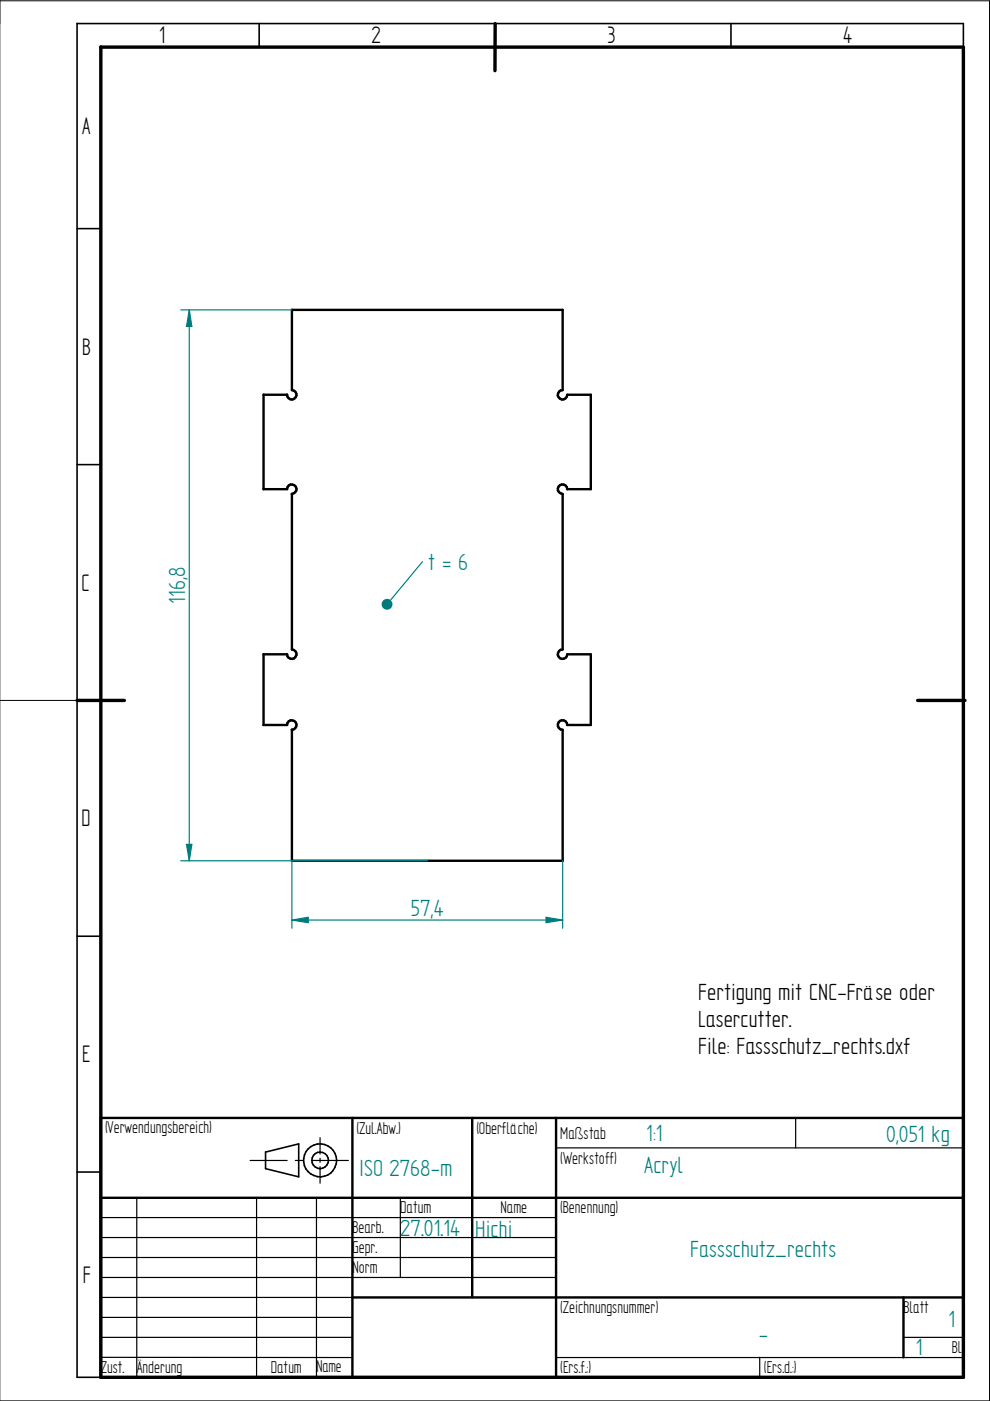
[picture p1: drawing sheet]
<svg xmlns="http://www.w3.org/2000/svg" width="210mm" height="297mm" viewBox="0 0 210 297" stroke-linecap="round" stroke-linejoin="round" font-family="sans-serif">
<path d="M0 0v297h209.8v-296.8h-209.8M0 148.5h16.3" fill="none" stroke="#000" stroke-width=".21"/>
<g fill="none" stroke="#000" stroke-width=".34">
<path d="M16.3 5v287h5.1M16.3 5h188v5M54.9 5v5M105 5v5M155 5v5M16.3 48.5h5.1M16.3 98.5h5.1M16.3 148.5h5.1M16.3 198.5h5.1M16.3 248.5h5.1M56.3 244.2v3.6l7 1.7v-7l-7 1.8M64.4 246.4l.2 .7"/>
<path d="M64.4 245.6v.8M64.5 247.1l.4 .7M64.6 244.9l-.2 .8M64.8 247.8l.5 .6M65.3 248.4l.6 .5M65.3 243.6l-.7 1.3M65.9 248.9l.7 .4M65.9 243.1l-.6 .5M66.1 246l.1 .5M66.2 246.5l.3 .6M66.4 247l.4 .4M66.5 244.9l-.4 1.1"/>
<path d="M66.5 249.2l.8 .3M66.6 242.7l-.7 .4M66.8 247.4l.6 .3M66.8 244.6l-.3 .4M67.3 249.5h.8M67.3 247.7l.6 .1M67.3 242.6a3.5 3.5 0 0 1 3.7 4.9M67.3 242.5l-.7 .3M67.4 244.3a1.74 1.74 0 0 1 2.1 .9 1.74 1.74 0 0 1-.6 2.2M67.4 244.3l-.6 .3M68.4 247.7l-.6 .1M68.8 249.4l-.8 .1"/>
<path d="M68.9 247.4l-.5 .3M70.7 248.2l-1.2 .9-.8 .3M71 247.5l-.4 .7"/>
</g>
<path d="M21.4 9.9l182.9 .1v282h-182.9zM105 5l-.1 10M16.3 148.5h10.1M194.6 148.5h10" fill="none" stroke="#000" stroke-width=".72"/>
<g fill="none" stroke="#000" stroke-width=".51">
<path d="M61.9 65.7v17a.96 .96 0 0 1 .8 1.5M61.9 65.7h57.4v17l-.4 .1M55.9 83.7v20M55.9 83.7h5M60.9 83.7l.1 .4M60.9 84.1l.3 .4M61.2 84.4l.4 .3M61.6 84.7h.4M62.4 84.5l-.4 .2M62.7 84.2l-.3 .3M118.2 83.8l.2 .4M118.3 83.4v.5"/>
<path d="M118.4 84.2l.3 .3M118.5 83l-.2 .4M118.9 82.8l-.4 .3M119.9 84.5l.3-.4 .1-.4h5v20h-5.1M119.9 84.5l-.8 .2-.4-.2M61 103.3l-.1 .4h-5.1M61 103.3a.98 .98 0 0 1 1.4-.4 .98 .98 0 0 1 .2 1.5M61.9 104.7v33a.96 .96 0 0 1 .8 1.5M62.3 104.6l-.5 .1M62.6 104.4l-.4 .2M118.3 104l.2 .4M118.5 104.3l.4 .3"/>
<path d="M118.7 102.8l-.4 .7v.5M118.7 102.9a.98 .98 0 0 1 1.6 .8M118.8 104.6l.5 .1v33l-.4 .1M55.9 138.7v15M55.9 138.7h5M60.9 138.7l.1 .4M60.9 139.1l.3 .4M61.2 139.4l.4 .3M61.6 139.7h.4M62.4 139.6l-.4 .1M62.7 139.2l-.3 .4M118.2 138.8l.2 .4"/>
<path d="M118.3 138.4v.5M118.4 139.2l.3 .4M118.9 137.8l-.6 .6M119.9 139.5l.3-.4 .1-.4h5v15h-5.1M119.9 139.5l-.8 .2-.4-.2M61 153.2l-.1 .5h-5.1M61.2 152.9l-.2 .4M61.6 152.7l-.4 .3M61.6 152.7a.99 .99 0 0 1 1.1 .5 .99 .99 0 0 1-.1 1.2M61.9 154.7v27.8M62.3 154.6l-.5 .1M62.6 154.4l-.4 .2"/>
<path d="M118.3 154l.2 .4M118.3 153.5v.5M118.4 153.1l-.1 .5M118.5 154.3l.4 .3M118.7 152.8l-.3 .4M118.8 154.6l.5 .1v27.8h-57.5M119.1 152.7a.96 .96 0 0 1 1.2 1M119.1 152.7l-.4 .2M21.4 237h182.9v55h-182.9zM74.7 237v55M100.1 237v38.1M117.9 237v55"/>
<path d="M21.4 254h182.9M74.7 275.1h129.6M191.6 275.1v12.7"/>
</g>
<g fill="none" stroke="#000" stroke-width=".25">
<path d="M168.7 237v6.4M21.4 258.1h96.5M29 254v38M53 246h7.9M54.4 254v38M62.6 246h1.7M66.1 246h7.8M67.1 254v38M67.9 241.2v3.5M67.9 245.6v.8M67.9 247.4v3.5M84.9 254v16.8"/>
<path d="M117.9 243.4h86.4M21.4 279.3h53.3M21.4 275.1h53.3M21.4 270.8h96.5M21.4 266.6h96.5M21.4 262.4h96.5M21.4 287.8h53.2M21.4 283.5h53.3M117.8 287.8h86.4M161.1 287.8v4.2M191.6 283.5h12.7"/>
</g>
<path d="M40.1 65.7l-.6 3.5M40.1 65.7l.6 3.5h-1.2" fill="none" stroke="#008080" stroke-width=".25"/>
<path d="M40.1 65.7l.6 3.5h-1.2z" fill="#008080"/>
<path d="M39.5 179h1.2M40.7 179l-.6 3.5-.6-3.5" fill="none" stroke="#008080" stroke-width=".25"/>
<path d="M39.5 179h1.2l-.6 3.5z" fill="#008080"/>
<path d="M38.3 65.7h23.6M40.1 65.7v116.8M38.3 182.5h52.3M115.8 194.5l3.5 .6-3.5 .5z" fill="none" stroke="#008080" stroke-width=".25"/>
<path d="M115.8 194.5l3.5 .6-3.5 .5z" fill="#008080"/>
<path d="M61.8 195.1l3.6 .5v-1.1l-3.5 .6" fill="none" stroke="#008080" stroke-width=".25"/>
<path d="M61.9 195.1l3.5-.6v1.1z" fill="#008080"/>
<path d="M89.6 119.1l-7.5 9M61.8 195.1h57.5M61.9 182.5v14.3M119.3 182.5v14.3" fill="none" stroke="#008080" stroke-width=".25"/>
<circle cx="82.1" cy="128.1" r="1.17" fill="#008080"/>
<g font-size="5.7">
<text x="33.8" y="9.2">1</text>
<text x="78.8" y="9.2">2</text>
<text x="128.8" y="9.2">3</text>
<text x="178.8" y="9.2">4</text>
<text x="17.4" y="28.4">A</text>
<text x="17.4" y="75.2">B</text>
<text x="17.3" y="125.2">C</text>
<text x="17.3" y="175.2">D</text>
<text x="17.4" y="225.2">E</text>
<text x="17.6" y="271.9">F</text>
</g>
<g font-size="5.6" fill="#008080">
<text x="90.8" y="120.9">t = 6</text>
<text x="39.2" y="128.1" transform="rotate(-90 39.2 128.1)">116,8</text>
<text x="87.1" y="194.2">57,4</text>
<text x="137" y="242">1:1</text>
<text x="187.9" y="242.2">0,051 kg</text>
<text x="76.2" y="249.4">ISO 2768-m</text>
<text x="136.6" y="248.8">Acryl</text>
<text x="84.9" y="262">27.01.14</text>
<text x="100.8" y="262.3">Hichi</text>
<text x="146.3" y="266.6">Fassschutz_rechts</text>
<text x="201.1" y="281.3">1</text>
<text x="160.9" y="284.6">-</text>
<text x="194.2" y="287.4">1</text>
</g>
<g font-size="5.6">
<text x="148" y="212.1">Fertigung mit CNC-Fräse oder</text>
<text x="148" y="217.8">Lasercutter.</text>
<text x="148" y="223.5">File: Fassschutz_rechts.dxf</text>
</g>
<g font-size="4.1">
<text x="22.3" y="240.2">(Verwendungsbereich)</text>
<text x="75.6" y="240.4">(Zul.Abw.)</text>
<text x="101" y="240.4">(Oberfläche)</text>
<text x="118.8" y="241.4">Maßstab</text>
<text x="118.8" y="246.7">(Werkstoff)</text>
<text x="84.9" y="257.3">Datum</text>
<text x="106.1" y="257.3">Name</text>
<text x="118.8" y="257.3">(Benennung)</text>
<text x="74.7" y="261.5">Bearb.</text>
<text x="74.7" y="265.7">Gepr.</text>
<text x="74.7" y="270">Norm</text>
<text x="118.8" y="278.4">(Zeichnungsnummer)</text>
<text x="191.6" y="278.4">Blatt</text>
<text x="201.8" y="286.9">Bl.</text>
<text x="21.4" y="291.1">Zust. Änderung</text>
<text x="57.4" y="291.1">Datum</text>
<text x="67.1" y="291">Name</text>
<text x="118.8" y="291.1">(Ers.f.:)</text>
<text x="162" y="291.1">(Ers.d.:)</text>
</g>
</svg>
